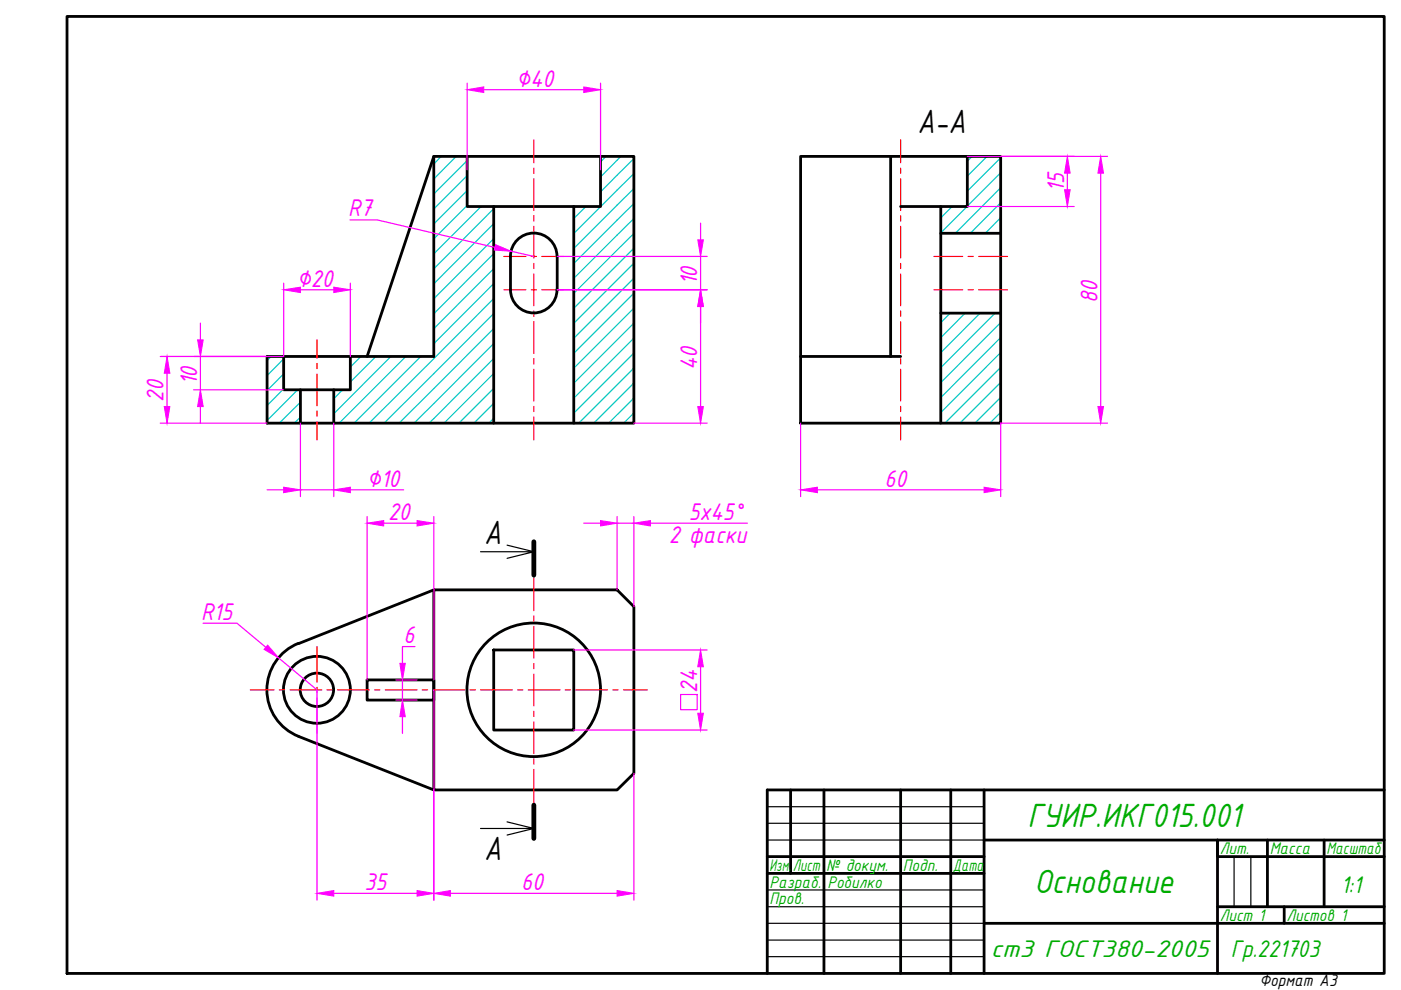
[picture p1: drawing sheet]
<svg xmlns="http://www.w3.org/2000/svg" width="297mm" height="210mm" viewBox="0 0 297 210" stroke-linecap="round" stroke-linejoin="round" font-family="sans-serif">
<!-- layer: 0 -->
<g fill="none" stroke="#000" stroke-width=".59">
<path d="M14.2 3.5h279.3v202.9h-279.3zM92 33.2v42.4h-35.4v14.1h77.8v-56.5h-42.4l-14.2 42.4M99 33.2v10.6h28.3v-10.6M169.7 33.2h42.5v56.5h-42.5zM188.8 33.2v42.4M205.1 33.2v10.6h-14.1M104.7 43.8v45.9M108.2 54.4v7a4.9 4.9 0 0 0 5 5 4.9 4.9 0 0 0 4.9-5M108.2 54.3a4.9 4.9 0 0 1 5-4.9 4.9 4.9 0 0 1 4.9 4.9M118.1 54.4v7M121.7 43.8v45.9M199.5 43.8v45.9"/>
<path d="M199.5 49.5h12.7M60.1 75.6v7h14.2v-7M169.7 75.6h21.3M199.5 66.4h12.7M63.7 82.6v7.1M70.8 82.6v7.1M63.3 136.4a10.6 10.6 0 0 0-6.7 9.9 10.6 10.6 0 0 0 6.7 9.8M92 125.1h38.8l3.6 3.5v35.4l-3.6 3.5h-38.8zM92 125.1l-28.7 11.4M104.7 137.8h17v17h-17zM63.3 156.1l28.7 11.4M77.8 144.2h14.2v4.2h-14.2z"/>
<path d="M167.6 167.5v17.7M174.7 167.5v38.9M191 167.5v38.9M201.6 167.5v38.9M208.6 167.5v38.9M208.6 178.1h84.9M268.7 178.1v14.1M280.7 178.1v14.1M293.5 167.5h-130.8v38.9M162.7 181.6h45.9M162.7 185.2h45.9M208.6 195.8h84.9"/>
<path d="M258.1 192.2h35.4M272.3 192.2v3.6M293.5 181.6h-35.4v-3.5v28.3"/>
<circle cx="67.2" cy="146.3" r="7.1"/>
<circle cx="67.2" cy="146.3" r="3.5"/>
<circle cx="113.2" cy="146.3" r="14.2"/>
</g>
<g fill="none" stroke="#000" stroke-width=".25">
<path d="M101.9 117h11.3l-5.7 1.4M107.5 115.6l5.7 1.4M107.5 174.3l5.7 1.4h-11.3M113.2 175.7l-5.7 1.4M162.7 171h45.9M162.7 174.6h45.9M162.7 178.1h45.9M162.7 188.7h45.9M162.7 192.2h45.9M162.7 199.3h45.9M162.7 195.8h45.9M261.6 181.6v10.6"/>
<path d="M265.2 181.6v10.6M162.7 202.8h45.9"/>
</g>
<g fill="none" stroke="#00c7c7" stroke-width=".25">
<path d="M93.5 33.2l-1.5 1.6M96.7 33.2l-4.7 4.7M99 34.1l-7 7M99 37.2l-7 7.1M128.5 33.2l-1.2 1.1M131.6 33.2l-4.3 4.3M134.4 33.6l-7.1 7.1M134.4 36.8l-12.7 12.7M134.4 40l-12.7 12.7M206.1 33.2l-1 1M209.3 33.2l-4.2 4.2M212.2 33.5l-7.1 7"/>
<path d="M212.2 36.6l-7.1 7.1M212.2 39.8l-9.6 9.7M99 40.4l-7 7.1M99 43.6l-7 7M102 43.8l-10 10M104.7 44.3l-12.7 12.7M104.7 47.4l-12.7 12.8M104.7 50.6l-12.7 12.7M104.7 53.8l-12.7 12.7M104.7 57l-12.7 12.7M124.2 43.8l-2.5 2.5M134.4 49.5l-12.7 12.7"/>
<path d="M134.4 52.6l-12.7 12.8M134.4 55.8l-12.7 12.8M134.4 59l-12.7 12.7M134.4 43.2l-12.7 12.7M134.4 46.3l-12.7 12.7M201.9 43.8l-2.4 2.4M205 43.8l-5.5 5.6M212.2 43l-6.5 6.5M212.2 46.2l-3.3 3.3M212.2 49.3l-.1 .2M57.5 75.6l-.9 .9M60.1 76.1l-3.5 3.5"/>
<path d="M60.1 79.3l-3.5 3.5M76.5 75.6l-2.2 2.2M79.7 75.6l-5.4 5.4M82.9 75.6l-12.1 12.1M86 75.6l-14.1 14.1M89.2 75.6l-14.1 14.1M104.7 60.1l-12.7 12.8M104.7 63.3l-26.4 26.4M104.7 66.5l-23.3 23.2M104.7 69.7l-20.1 20M104.7 72.8l-16.9 16.9M104.7 76l-13.7 13.7"/>
<path d="M104.7 79.2l-10.6 10.5M134.4 62.2l-12.7 12.7M134.4 65.3l-12.7 12.8M134.4 68.5l-12.7 12.8M134.4 71.7l-12.7 12.7M134.4 74.9l-12.7 12.7M134.4 78l-11.7 11.7M201.5 66.4l-2 2M204.6 66.4l-5.1 5.2M207.8 66.4l-8.3 8.4M211 66.4l-11.5 11.5M212.2 68.4l-12.7 12.7"/>
<path d="M212.2 71.6l-12.7 12.7M212.2 74.7l-12.7 12.8M212.2 77.9l-11.9 11.8M60.1 82.4l-3.5 3.6M63.1 82.6l-6.5 6.6M63.7 85.3l-4.5 4.4M63.7 88.4l-1.3 1.3M72.6 82.6l-1.8 2M104.7 82.4l-7.4 7.3M104.7 85.5l-4.2 4.2M104.7 88.7l-1 1M134.4 81.2l-8.5 8.5"/>
<path d="M134.4 84.4l-5.3 5.3M134.4 87.6l-2.2 2.1M212.2 81.1l-8.7 8.6M212.2 84.3l-5.5 5.4M212.2 87.4l-2.3 2.3"/>
</g>
<g fill="none" stroke="#f00" stroke-width=".25">
<path d="M113.2 29.6v4.9M113.2 35.7v1.1M113.2 37.9v6.7M191 29.6v4.9M191 35.7v1.1M191 37.9v6.7M106.8 54.4h4.7M112.6 54.4h1.1M113.2 45.7v1.2M113.2 48v6.7M113.2 55.9v1.1M113.2 58.1v6.7"/>
<path d="M114.9 54.4h4.6M191 45.7v1.2M191 48v6.7M191 55.9v1.1M191 58.1v6.7M198 54.4h6.1M205.3 54.4h1.1M207.5 54.4h6.1M67.2 72.1v3.8M67.2 77.1v1.1M67.2 79.3v6.7M106.8 61.4h4.7"/>
<path d="M112.6 61.4h1.1M113.2 65.9v1.2M113.2 68.2v6.7M113.2 76v1.2M113.2 78.3v6.7M114.9 61.4h4.6M191 65.9v1.2M191 68.2v6.7M191 76v1.2M191 78.3v6.7M198 61.4h6.1M205.3 61.4h1.1"/>
<path d="M207.5 61.4h6.1M67.2 87.1v1.2M67.2 89.4v3.9M113.2 86.2v1.1M113.2 88.4v4.9M191 86.2v1.1M191 88.4v4.9M67.2 137.1v7.5M113.2 121.6v7.9M113.2 130.6v1.1M113.2 132.8v6.7M53.1 146.3h5"/>
<path d="M59.2 146.3h1.2M61.5 146.3h6.7M67.2 145.7v1.2M67.2 148v7.5M69.3 146.3h1.2M71.6 146.3h6.7M79.4 146.3h1.1M81.7 146.3h6.7M89.5 146.3h1.2M91.8 146.3h6.7M99.6 146.3h1.2M101.9 146.3h6.7"/>
<path d="M109.8 146.3h1.1M112 146.3h6.7M113.2 140.7v1.1M113.2 142.9v6.8M113.2 150.8v1.1M113.2 153v6.8M119.8 146.3h1.2M122.1 146.3h6.7M129.9 146.3h1.1M132.2 146.3h5M113.2 160.9v1.1M113.2 163.1v7.9"/>
</g>
<!-- layer: 0 -->
<path d="M113.2 114.9v7M113.2 170.7v7.1" fill="none" stroke="#000" stroke-width="1"/>
<g fill="none" stroke="#f0f" stroke-width=".25">
<path d="M99 17.6v18.4M102.6 19h21.2M127.3 17.6v18.4M205.1 33.2h29.7M226.3 36.7v3.5M233.4 36.7v49.5M74.2 46.6h5.8l24.9 5.9M108.4 53.3l4.8 1.1M118.1 54.4h31.8M148.5 47.3v3.6M148.5 54.4v7M205.1 43.8h22.6"/>
<path d="M35.4 79.1v7.1M42.5 68.5v3.6M42.5 75.6v7M60.1 60v15.6h-26.1M63.7 61.4h7.1M74.3 60v15.6M118.1 61.4h31.8M148.5 65v21.2M34 89.7h22.6M41 82.6h19.1M42.5 86.2v3.5M63.7 89.7v15.6"/>
<path d="M70.8 89.7v15.6M134.4 89.7h15.5M169.7 89.7v15.6M234.8 89.7h-22.6v15.6M56.6 103.9h3.5M63.7 103.9h7.1M74.3 103.9h11.3M77.8 109.5v34.7M81.4 110.9h7M92 109.5v34.7M123.8 110.9h3.5M130.8 110.9h3.6"/>
<path d="M130.8 109.5v15.6M134.4 109.5v19.1M137.9 110.9h20.5M173.3 103.9h35.3M43 132.1h7.2l6.2 5.2M59.1 139.5l8.1 6.8v44.6M88 137.1h-2.7v3.5M121.7 137.8h28.2M83.9 148.4h4.5M83.9 144.2h4.5M85.3 144.2v4.2M85.3 151.9v3.6"/>
<path d="M92 146.3v44.6M121.7 154.8h28.2M144.3 147.2h3.5v3.3h-3.5zM148.5 141.4v9.8M134.4 164v26.9M70.8 189.4h17.6M95.5 189.4h35.3"/>
</g>
<g fill="#f0f" stroke="#f0f" stroke-width=".21">
<path d="M67.2 189.4l3.6-.6v1.2z"/>
<path d="M88.4 188.8l3.6 .6-3.6 .6z"/>
<path d="M92 189.4l3.5-.6v1.2z"/>
<path d="M130.8 188.8l3.6 .6-3.6 .6z"/>
<path d="M56.8 136.8l2.3 2.7-3.1-1.8z"/>
<path d="M169.7 103.9l3.6-.6v1.2z"/>
<path d="M208.6 103.3l3.6 .6-3.6 .6z"/>
<path d="M105.1 51.9l3.3 1.4-3.6-.3z"/>
<path d="M225.7 40.2h1.2l-.6 3.6z"/>
<path d="M226.3 33.2l.6 3.5h-1.2z"/>
<path d="M233.4 33.2l.6 3.5h-1.2z"/>
<path d="M232.8 86.2h1.2l-.6 3.5z"/>
<path d="M99 19l3.6-.6v1.2z"/>
<path d="M123.8 18.4l3.5 .6-3.5 .6z"/>
<path d="M147.9 151.2h1.2l-.6 3.6z"/>
<path d="M148.5 137.8l.6 3.6h-1.2z"/>
<path d="M77.8 110.9l3.6-.5v1.1z"/>
<path d="M88.4 110.4l3.6 .5-3.6 .6z"/>
<path d="M85.3 148.4l.6 3.5h-1.1z"/>
<path d="M84.8 140.6h1.1l-.6 3.6z"/>
<path d="M127.3 110.4l3.5 .5-3.5 .6z"/>
<path d="M134.4 110.9l3.5-.5v1.1z"/>
<path d="M60.1 61.4l3.6-.5v1.1z"/>
<path d="M70.8 60.9l3.5 .5-3.5 .6z"/>
<path d="M42.5 82.6l.6 3.6h-1.2z"/>
<path d="M41.9 72.1h1.2l-.6 3.5z"/>
<path d="M34.8 86.2h1.2l-.6 3.5z"/>
<path d="M35.4 75.6l.6 3.5h-1.2z"/>
<path d="M60.1 103.3l3.6 .6-3.6 .6z"/>
<path d="M70.8 103.9l3.5-.6v1.2z"/>
<path d="M148.5 61.4l.6 3.6h-1.2z"/>
<path d="M147.9 50.9h1.2l-.6 3.5z"/>
<path d="M147.9 86.2h1.2l-.6 3.5z"/>
</g>
<g font-size="7.7">
<text x="194.5" y="28.3">A-А</text>
<text x="102.6" y="115.2">A</text>
<text x="102.6" y="182.3">A</text>
</g>
<g font-size="7.7" fill="#00ad00">
<text x="217.8" y="175.3">ГУИР.ИКГ015.001</text>
<text x="219.2" y="189.4">Основание</text>
</g>
<g font-size="5.5" fill="#f0f">
<text x="109.4" y="18.3">∅40</text>
<text x="225.6" y="40.7" transform="rotate(-90 225.6 40.7)">15</text>
<text x="73.8" y="45.9">R7</text>
<text x="62.9" y="60.8">∅20</text>
<text x="147.8" y="60.5" transform="rotate(-90 147.8 60.5)">10</text>
<text x="232.7" y="64.1" transform="rotate(-90 232.7 64.1)">80</text>
<text x="41.8" y="81.7" transform="rotate(-90 41.8 81.7)">10</text>
<text x="147.8" y="78.5" transform="rotate(-90 147.8 78.5)">40</text>
<text x="34.7" y="85.3" transform="rotate(-90 34.7 85.3)">20</text>
<text x="77.8" y="103.2">∅10</text>
<text x="187.6" y="103.2">60</text>
<text x="82.3" y="110.3">20</text>
<text x="146" y="110.3">5x45°</text>
<text x="141.8" y="115.2">2 фаски</text>
<text x="42.7" y="131.5">R15</text>
<text x="85.5" y="136.4">6</text>
<text x="147.8" y="147" transform="rotate(-90 147.8 147)">24</text>
<text x="77.3" y="188.7">35</text>
<text x="110.5" y="188.7">60</text>
</g>
<g font-size="5.5" fill="#00ad00">
<text x="284.3" y="189.4">1:1</text>
<text x="210" y="202.8">ст3 ГОСТ380-2005</text>
<text x="261" y="202.8">Гр.221703</text>
</g>
<g font-size="3.8" fill="#00ad00">
<text x="163.1" y="184.7">Изм.</text>
<text x="168.1" y="184.7">Лист</text>
<text x="175.2" y="184.7">№ докум.</text>
<text x="191.4" y="184.7">Подп.</text>
<text x="202" y="184.7">Дата</text>
<text x="258.6" y="181.2">Лит.</text>
<text x="269.2" y="181.2">Масса</text>
<text x="281.2" y="181.2">Масштаб</text>
<text x="163.1" y="188.2">Разраб.</text>
<text x="163.1" y="191.7">Пров.</text>
<text x="175.4" y="188.4">Робилко</text>
<text x="258.6" y="195.3">Лист 1</text>
<text x="272.7" y="195.3">Листов 1</text>
</g>
<text font-size="3.8" x="267" y="209.1">Формат А3</text>
</svg>
